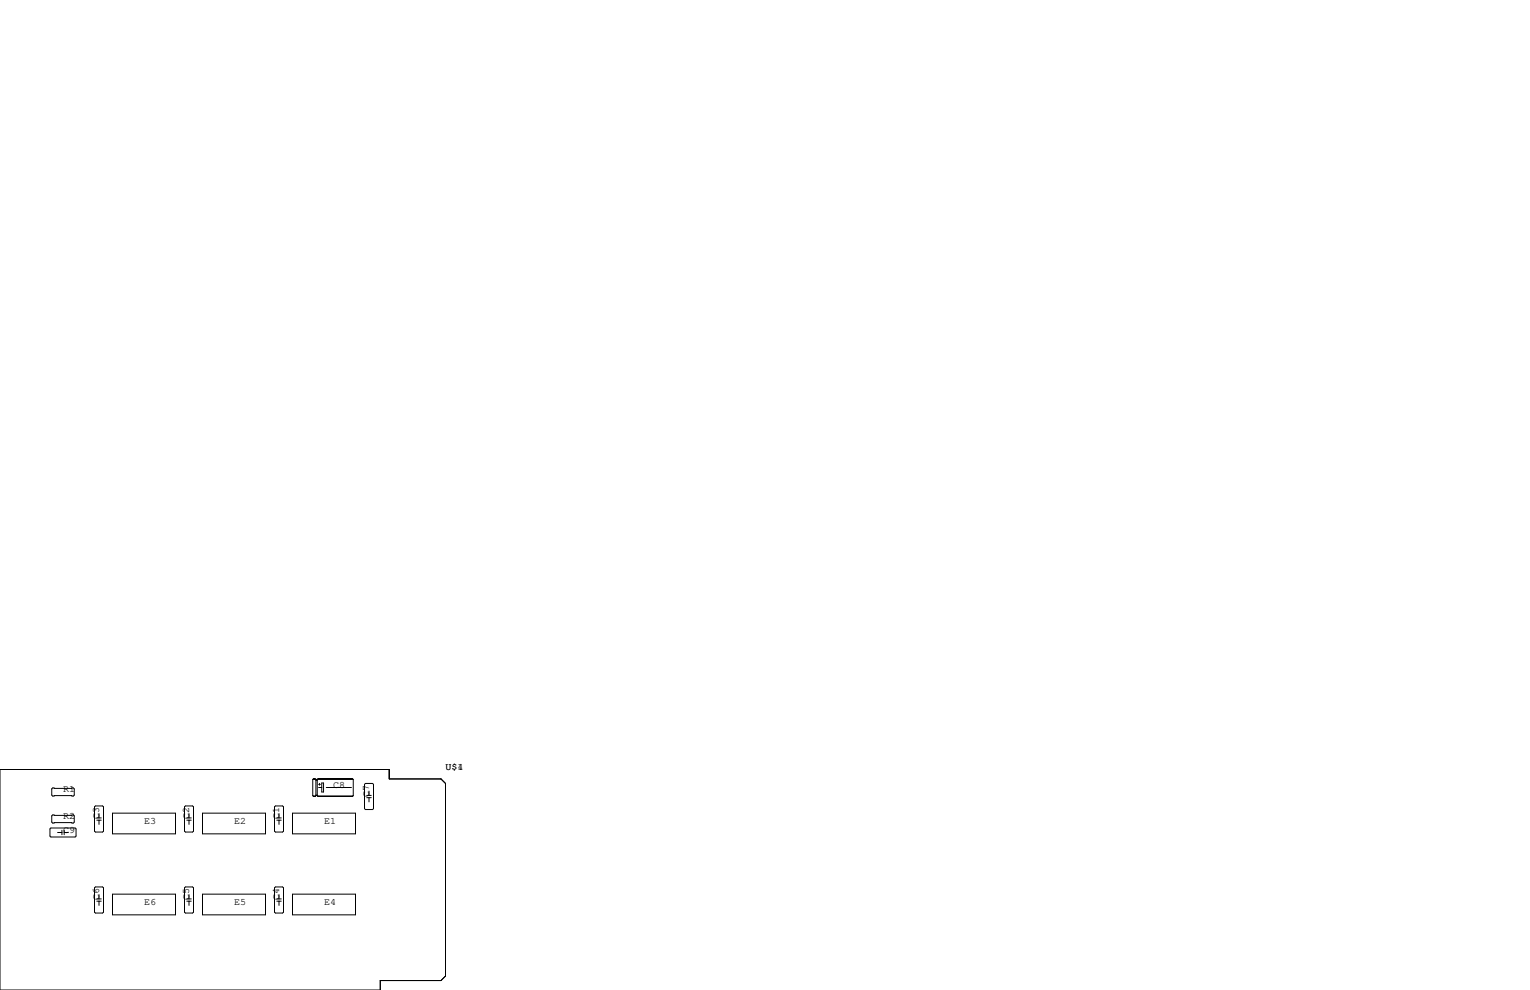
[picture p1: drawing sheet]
<svg xmlns="http://www.w3.org/2000/svg" width="432mm" height="279mm" viewBox="0 0 432 279" stroke-linecap="round" stroke-linejoin="round" font-family="sans-serif">
<g fill="none" stroke="#000" stroke-width=".28">
<path d="M0 217.2h109.9v2.6h14.6l1.2 1.3v54.4l-1.2 1.2h-17.2v2.7h-107.3zM88.3 220v4.5l.2 .3M88.3 220l.2-.3h.4l.3 .3v4.5M88.3 220h11.4M88.5 219.8h.4M89.8 219.8h9.6M99.7 220l-.3-.3h-9.6l-.3 .3v4.5M99.7 220v4.5l-.3 .3h-9.6M14.4 233.7h6.8l.3 .2v2.1l-.3 .2h-6.8l-.3-.2v-2.1zM14.9 222.4h5.8l.3 .2v1.8l-.3 .3h-5.8l-.3-.3v-1.8zM14.9 230h5.8l.3 .3v1.7l-.3 .3h-5.8l-.3-.3v-1.7zM16.3 234.9h1.2"/>
<path d="M17.5 234.3v1.3M18.1 234.9h1.2M18.1 234.3v1.3M26.9 227.5h2.1l.2 .2v6.9l-.2 .2h-2.1l-.2-.2v-6.9zM27.3 230.8h1.3M27.3 231.5h1.3M27.9 229.6v1.2M27.9 231.5v1.2M31.8 229.5h17.7v5.8h-17.7zM52.3 227.5h2.1l.2 .2v6.9l-.2 .2h-2.1l-.2-.2v-6.9zM52.7 230.8h1.3M52.7 231.5h1.3"/>
<path d="M53.3 229.6v1.2M53.3 231.5v1.2M57.2 229.5h17.7v5.8h-17.7zM77.7 227.5h2.1l.2 .2v6.9l-.2 .2h-2.1l-.2-.2v-6.9zM78.1 230.8h1.3M78.1 231.5h1.3M78.7 229.6v1.2M78.7 231.5v1.2M82.6 229.5h17.7v5.8h-17.7zM88.4 224.7h.6M88.9 224.7l-.4 .1M89.2 220.2h.3"/>
<path d="M89.2 224.5l-.3 .3h-.4M89.2 224.5h.3M89.2 224.4h.3M89.3 220.1h.1M89.5 224.5l.3 .3M89.7 224.7h9.9M89.9 222.2h.9M89.9 221.4h.5M90.2 221.1v.5M90.8 221h.5v2.5h-.5zM92.1 222.2h7.1M99.4 224.7l-9.6 .1"/>
<path d="M103.1 221.1h2.1l.2 .3v6.8l-.2 .3h-2.1l-.2-.3v-6.8zM103.5 224.5h1.3M103.5 225.1h1.3M104.1 223.3v1.2M104.1 225.1v1.2M26.9 250.3h2.1l.2 .3v6.8l-.2 .3h-2.1l-.2-.3v-6.8zM27.3 253.7h1.3M27.3 254.3h1.3M27.9 252.5v1.2M27.9 254.3v1.2M31.8 252.3h17.7v5.9h-17.7zM52.1 250.6l.2-.3h2.1l.2 .3v6.8l-.2 .3h-2.1l-.2-.3z"/>
<path d="M52.7 253.7h1.3M52.7 254.3h1.3M53.3 252.5v1.2M53.3 254.3v1.2M57.2 252.3h17.7v5.9h-17.7zM77.5 250.6l.2-.3h2.1l.2 .3v6.8l-.2 .3h-2.1l-.2-.3zM78.1 253.7h1.3M78.1 254.3h1.3M78.7 252.5v1.2M78.7 254.3v1.2M82.6 252.3h17.7v5.9h-17.7z"/>
</g>
<g font-size="2.8">
<text x="125.7" y="217.2">U$1</text>
<text x="129.1" y="217.2">4</text>
<text x="17.8" y="223.5">R1</text>
<text x="94" y="222.2">C8</text>
<text x="104.1" y="224.8" transform="rotate(-90 104.1 224.8)">C7</text>
<text x="17.8" y="231.1">R2</text>
<text x="27.9" y="231.1" transform="rotate(-90 27.9 231.1)">C3</text>
<text x="40.6" y="232.4">E3</text>
<text x="53.3" y="231.1" transform="rotate(-90 53.3 231.1)">C2</text>
<text x="66" y="232.4">E2</text>
<text x="78.7" y="231.1" transform="rotate(-90 78.7 231.1)">C1</text>
<text x="91.4" y="232.4">E1</text>
<text x="17.8" y="234.9">C9</text>
<text x="27.9" y="254" transform="rotate(-90 27.9 254)">C6</text>
<text x="40.6" y="255.3">E6</text>
<text x="53.3" y="254" transform="rotate(-90 53.3 254)">C5</text>
<text x="66" y="255.3">E5</text>
<text x="78.7" y="254" transform="rotate(-90 78.7 254)">C4</text>
<text x="91.4" y="255.3">E4</text>
</g>
</svg>
